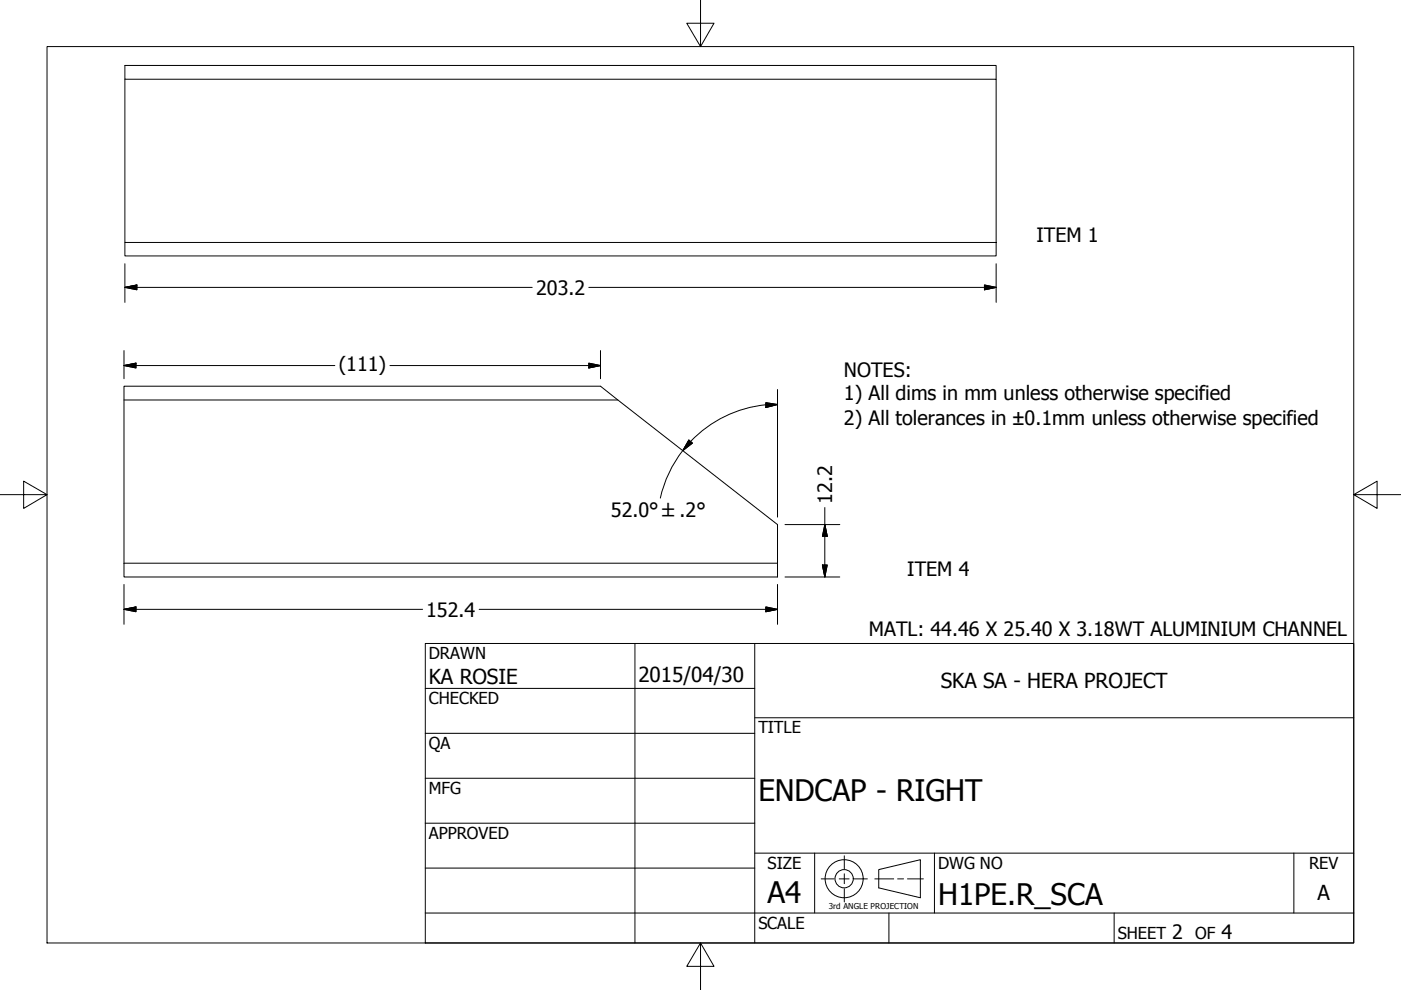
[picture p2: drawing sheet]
<svg xmlns="http://www.w3.org/2000/svg" width="297mm" height="210mm" viewBox="0 0 297 210" stroke-linecap="round" stroke-linejoin="round" font-family="sans-serif">
<!-- layer: Visible (ANSI) -->
<path d="M26.5 16.8v34.6M211.2 16.8v-2.9h-184.7v2.9h184.7v34.6M26.5 51.4h184.7v2.9h-184.7zM26.3 81.9h101l37.5 29.3v8.2h-138.5zM26.3 84.8h104.7M26.3 119.4v2.9h138.5v-2.9" fill="none" stroke="#000" stroke-width=".21"/>
<!-- layer: Border (ANSI) -->
<path d="M148.5 -.1v10l-2.9-5h5.8l-2.9 5M10 9.9h277v190h-277zM0 104.9h10l-5-2.9v5.8l5-2.9M287 104.9l5 2.9v-5.8l-5 2.9h10M148.5 199.9l2.9 5h-5.8l2.9-5v10" fill="none" stroke="#000" stroke-width=".21"/>
<!-- layer: Title (ANSI) -->
<g fill="none" stroke="#000" stroke-width=".21">
<path d="M90.2 136.4h196.8v63.5h-196.8zM134.6 136.4v63.5M160 136.4v63.5M90.2 146h69.8M90.2 155.5h69.8M160 152.2h127M90.2 165h69.8M90.2 174.5h69.8M90.2 193.6h196.8M90.2 184.1h69.8M160 180.9h127M172.7 180.9v12.7"/>
<path d="M188.5 193.6v6.3M198.1 180.9v12.7M236.2 193.6v6.3M274.3 180.9v12.7"/>
</g>
<!-- layer: Symbol (ANSI) -->
<g fill="none" stroke="#000" stroke-width=".21">
<path d="M26.5 55.9v8.2M211.2 55.9v8.2M26.3 77.5l2.5-.5v1zM26.3 74.3v6M26.3 77.5h44.7M26.5 60.9l2.5-.5v1zM26.5 60.9h86.3M82.7 77.5h44.6M124.8 77l2.5 .5-2.5 .5zM124.8 60.9h86.4M127.3 74.3v6M208.7 60.4l2.5 .5-2.5 .5z"/>
<path d="M144.8 95.5a25.5 25.5 0 0 0-4.8 10.1M146 93.3l.8 .7-2 1.5zM146.4 93.6l-1.6 1.9M162.4 85.4l2.4 .4-2.4 .6zM162.4 85.8a25.5 25.5 0 0 0-16 7.8M164.8 82.6v27M164.8 85.8l-2.4 .1M166.4 111.2h11.7M174.4 119.8h1l-.5 2.5zM174.9 111.2l.5 2.5h-1zM174.9 107.6v14.7M26.3 129.2l2.5-.5v1z"/>
<path d="M26.3 129.2h63.3M26.3 123.9v8.5M101.6 129.2h63.2M162.4 128.7l2.4 .5-2.4 .5zM164.8 123.9v8.5M166.4 122.3h11.7"/>
</g>
<g fill="#000" stroke="#000" stroke-width=".21">
<path d="M26.3 77.5l2.5-.5zM26.3 77.5l2.5-.5v1zM26.5 60.9l2.5-.5zM26.5 60.9l2.5-.5v1zM124.8 78l2.5-.5zM124.8 77l2.5 .5-2.5 .5zM208.7 61.4l2.5-.5zM208.7 60.4l2.5 .5-2.5 .5zM146 93.3l-1.2 2.2zM146 93.3l.8 .7-2 1.5zM162.4 86.4l2.4-.6zM162.4 85.4l2.4 .4-2.4 .6z"/>
<path d="M174.4 119.8l.5 2.5zM174.4 119.8h1l-.5 2.5zM174.9 111.2l.5 2.5zM174.9 111.2l.5 2.5h-1zM26.3 129.2l2.5-.5zM26.3 129.2l2.5-.5v1zM162.4 129.7l2.4-.5zM162.4 128.7l2.4 .5-2.4 .5z"/>
</g>
<!-- layer: Dimension (ANSI) -->
<g fill="none" stroke="#000" stroke-width=".21">
<path d="M174.1 186.3h2.7M177.9 186.3h2.1M179 181.5v2.7M179 185.3v2.1M179 188.4v2.8M181.1 186.3h2.8M185.5 186.3h4M186.3 184.4l8.8-2.1v8l-8.8-2.1zM190.3 186.3h1.3M192.4 186.3h3.4"/>
<circle cx="179" cy="186.3" r="4"/>
<circle cx="179" cy="186.3" r="1.94"/>
</g>
<g font-size="6.3">
<text x="160.8" y="169.8">ENDCAP - RIGHT</text>
<text x="162.8" y="191.4">A4</text>
<text x="198.9" y="191.9">H1PE.R_SCA</text>
</g>
<g font-size="4.4">
<text x="90.9" y="145.1">KA ROSIE</text>
<text x="135.4" y="144.5">2015/04/30</text>
<text x="199.5" y="145.9">SKA SA - HERA PROJECT</text>
<text x="279.3" y="190.7">A</text>
</g>
<g font-size="4.2">
<text x="219.8" y="51.2">ITEM 1</text>
<text x="113.7" y="62.5">203.2</text>
<text x="71.8" y="78.6">(111)</text>
<text x="178.9" y="79.9">NOTES:</text>
<text x="178.9" y="84.9">1) All dims in mm unless otherwise specified</text>
<text x="178.9" y="90">2) All tolerances in ±0.1mm unless otherwise specified</text>
<text x="176.4" y="106.8" transform="rotate(-90 176.4 106.8)">12.2</text>
<text x="129.5" y="109.6">52.0° ±.2°</text>
<text x="192.3" y="122.1">ITEM 4</text>
<text x="90.4" y="130.7">152.4</text>
<text x="184.2" y="134.8">MATL: 44.46 X 25.40 X 3.18WT ALUMINIUM CHANNEL</text>
<text x="248.5" y="199.1">2</text>
<text x="259" y="199.1">4</text>
</g>
<g font-size="3.5">
<text x="90.9" y="139.7">DRAWN</text>
<text x="90.9" y="149.3">CHECKED</text>
<text x="160.8" y="155.5">TITLE</text>
<text x="90.9" y="158.8">QA</text>
<text x="90.9" y="168.3">MFG</text>
<text x="90.9" y="177.8">APPROVED</text>
<text x="162.8" y="184.2">SIZE</text>
<text x="198.9" y="184.2">DWG NO</text>
<text x="277.6" y="184.2">REV</text>
<text x="160.8" y="196.9">SCALE</text>
<text x="237" y="199.1">SHEET</text>
<text x="253.4" y="199.1">OF</text>
</g>
<text font-size="1.7" x="175.7" y="192.8">3rd ANGLE PROJECTION</text>
</svg>
